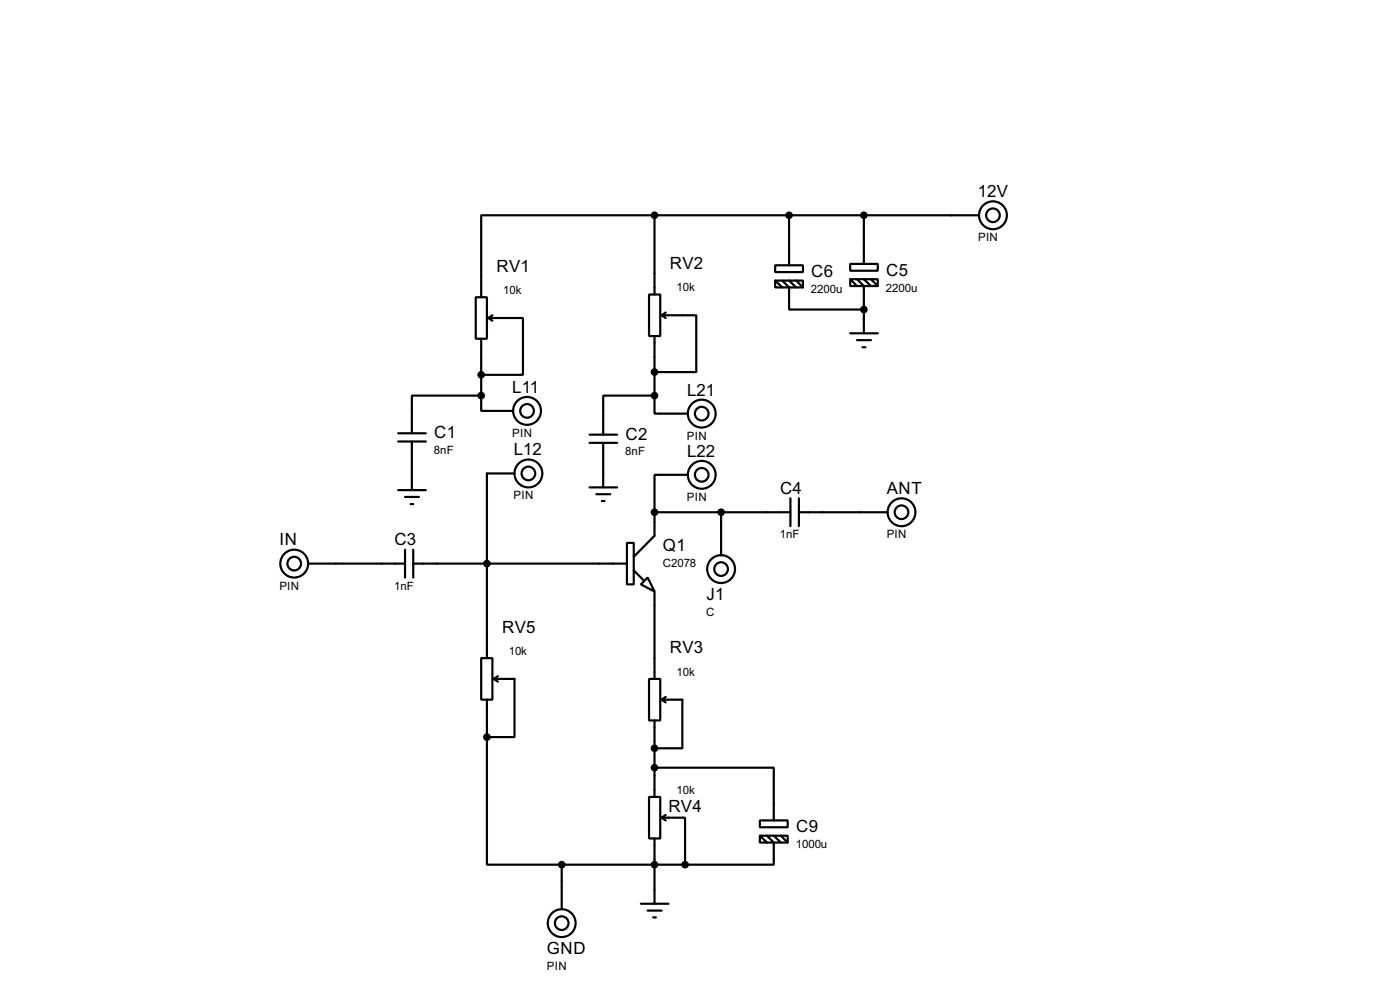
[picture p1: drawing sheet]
<svg xmlns="http://www.w3.org/2000/svg" width="256mm" height="180mm" viewBox="0 0 256 180" stroke-linecap="round" stroke-linejoin="round" font-family="sans-serif">
<g fill="none" stroke="#000" stroke-width=".4">
<path d="M119.9 39.4h-31.7v15M119.9 39.4v14.5M119.9 39.4h59.5M144.6 39.4v9.2M158.3 39.4v8.9M87.2 54.4h2v7.6h-2zM89.5 58.2h6.3v10.4h-7.6M89.5 58.2l.7 .5M90.2 57.7l-.7 .5M118.9 53.9h2.1v7.6h-2.1zM121.2 57.7h6.4v10.4h-7.7M121.2 57.7l.8 .5"/>
<path d="M122 57.2l-.8 .5M142 48.6h5.1v1.2h-5.1zM142 51.4h5.1v1.2h-5.1zM142 51.4l1.3 1.2M143.3 51.4l1.3 1.2v4.1h13.7M144.6 51.4l1.3 1.2M145.9 51.4l1.2 1.2M155.8 48.3h5v1.3h-5zM155.8 51.1h5v1.3h-5zM155.8 51.1l1.2 1.3M157 51.1l1.3 1.3v8.6M158.3 51.1l1.3 1.3"/>
<path d="M159.6 51.1l1.2 1.3M73 79.3h5M88.2 72.4v2.8h5.8M88.2 72.4h-12.7v6.9M88.2 62v10.4M108 79.6h5.1M119.9 72.4v3.3h6.1M119.9 72.4h-9.4v7.2M119.9 61.5v10.9M155.8 61h5M157 62.3h2.6M158 63.6h.6"/>
<path d="M73 80.8h5M73 89.7h5M74.2 91h2.6M75.2 92.3h.5M75.5 80.8v8.9M94.3 86.7h-5.1v33.8M108 81.1h5.1M108 89.2h5.1M109.3 90.5h2.5M110.3 91.7h.5M110.5 81.1v8.1M114.9 99.4h1.2v7.6h-1.2z"/>
<path d="M119.9 93.8v4.3l-3.8 3.8M119.9 93.8h24.9M126 86.9h-6.1v6.9M132.1 93.8v7.9M144.8 91.2v5.1M146.4 93.8h16.2M146.4 91.2v5.1M56.4 103.2h17.8M74.2 100.6v5.1M75.7 103.2h39.2M75.7 100.6v5.1M116.1 104.4l1.8 1.8"/>
<path d="M117.4 107l1.3-1.3 1.2 2.6zM119.9 108.3v16M88.2 120.5h2v7.6h-2zM89.2 134.9v23.4h13.7M89.2 128.1v6.8M90.5 124.3h3.8v10.6h-5.1M90.5 124.3l.7 .5M91.2 123.8l-.7 .5M118.9 124.3h2.1v7.6h-2.1zM119.9 131.9v14M121.2 128.1h3.8v8.9h-5.1M121.2 128.1l.8 .5"/>
<path d="M122 127.6l-.8 .5M102.9 158.3h22.6M102.9 158.3v8.1M118.9 145.9h2.1v7.6h-2.1zM119.9 140.5h21.9v9.7M119.9 153.5v11.9M121.2 149.7h4.3v8.6M121.2 149.7l.8 .5M122 149.2l-.8 .5M139.2 150.2h5.1v1.2h-5.1zM139.2 153h5.1v1.2h-5.1zM139.2 153l1.3 1.2"/>
<path d="M140.5 153l1.3 1.2v4.1h-16.3M141.8 153l1.3 1.2M143.1 153l1.2 1.2M117.4 165.4h5.1M118.7 166.7h2.5M119.7 167.9h.5"/>
<circle cx="181.9" cy="39.4" r="2.55"/>
<circle cx="181.9" cy="39.4" r="1.25"/>
<circle cx="96.5" cy="75.2" r="2.55"/>
<circle cx="96.5" cy="75.2" r="1.25"/>
<circle cx="128.5" cy="75.7" r="2.55"/>
<circle cx="128.5" cy="75.7" r="1.25"/>
<circle cx="96.8" cy="86.7" r="2.55"/>
<circle cx="96.8" cy="86.7" r="1.25"/>
<circle cx="128.5" cy="86.9" r="2.55"/>
<circle cx="128.5" cy="86.9" r="1.25"/>
<circle cx="165.1" cy="93.8" r="2.55"/>
<circle cx="165.1" cy="93.8" r="1.25"/>
<circle cx="53.9" cy="103.2" r="2.55"/>
<circle cx="53.9" cy="103.2" r="1.25"/>
<circle cx="132.1" cy="104.2" r="2.55"/>
<circle cx="132.1" cy="104.2" r="1.25"/>
<circle cx="102.9" cy="169" r="2.55"/>
<circle cx="102.9" cy="169" r="1.25"/>
</g>
<g fill="#000" stroke="#000" stroke-width=".4">
<circle cx="119.9" cy="39.4" r=".5"/>
<circle cx="144.5" cy="39.4" r=".5"/>
<circle cx="158.2" cy="39.4" r=".5"/>
<circle cx="158.2" cy="56.7" r=".5"/>
<circle cx="88.1" cy="68.6" r=".5"/>
<circle cx="88.1" cy="72.4" r=".5"/>
<circle cx="119.9" cy="68.1" r=".5"/>
<circle cx="119.9" cy="72.4" r=".5"/>
<circle cx="119.9" cy="93.8" r=".5"/>
<circle cx="132.1" cy="93.8" r=".5"/>
<circle cx="89.2" cy="103.2" r=".5"/>
<circle cx="89.2" cy="134.9" r=".5"/>
<circle cx="119.9" cy="137" r=".5"/>
<circle cx="102.9" cy="158.3" r=".5"/>
<circle cx="119.9" cy="158.3" r=".5"/>
<circle cx="119.9" cy="140.5" r=".5"/>
<circle cx="125.5" cy="158.3" r=".5"/>
</g>
<g font-size="3.5">
<text x="179.2" y="36">12V</text>
<text x="91" y="49.7">RV1</text>
<text x="122.7" y="49.3">RV2</text>
<text x="148.6" y="50.8">C6</text>
<text x="162.4" y="50.5">C5</text>
<text x="93.9" y="71.9">L11</text>
<text x="125.9" y="72.4">L21</text>
<text x="79.6" y="80.2">C1</text>
<text x="94.1" y="83.3">L12</text>
<text x="114.6" y="80.4">C2</text>
<text x="125.9" y="83.6">L22</text>
<text x="142.9" y="90.4">C4</text>
<text x="162.5" y="90.4">ANT</text>
<text x="51.2" y="99.8">IN</text>
<text x="72.3" y="99.8">C3</text>
<text x="121.5" y="100.8">Q1</text>
<text x="129.4" y="109.8">J1</text>
<text x="92" y="115.8">RV5</text>
<text x="122.7" y="119.6">RV3</text>
<text x="122.5" y="148.6">RV4</text>
<text x="145.9" y="152.4">C9</text>
<text x="100.2" y="174.6">GND</text>
</g>
<g font-size="2.4">
<text x="179.2" y="44.1">PIN</text>
<text x="92.2" y="53.8">10k</text>
<text x="124" y="53.3">10k</text>
<text x="148.6" y="53.6">2200u</text>
<text x="162.3" y="53.4">2200u</text>
<text x="79.5" y="83.1">8nF</text>
<text x="93.8" y="80">PIN</text>
<text x="114.6" y="83.4">8nF</text>
<text x="125.8" y="80.4">PIN</text>
<text x="94.1" y="91.4">PIN</text>
<text x="125.8" y="91.7">PIN</text>
<text x="142.9" y="98.5">1nF</text>
<text x="162.4" y="98.5">PIN</text>
<text x="51.2" y="107.9">PIN</text>
<text x="72.2" y="107.9">1nF</text>
<text x="121.4" y="103.7">C2078</text>
<text x="129.4" y="112.7">C</text>
<text x="93.2" y="119.9">10k</text>
<text x="124" y="123.7">10k</text>
<text x="124" y="145.3">10k</text>
<text x="145.8" y="155.3">1000u</text>
<text x="100.2" y="177.5">PIN</text>
</g>
</svg>
